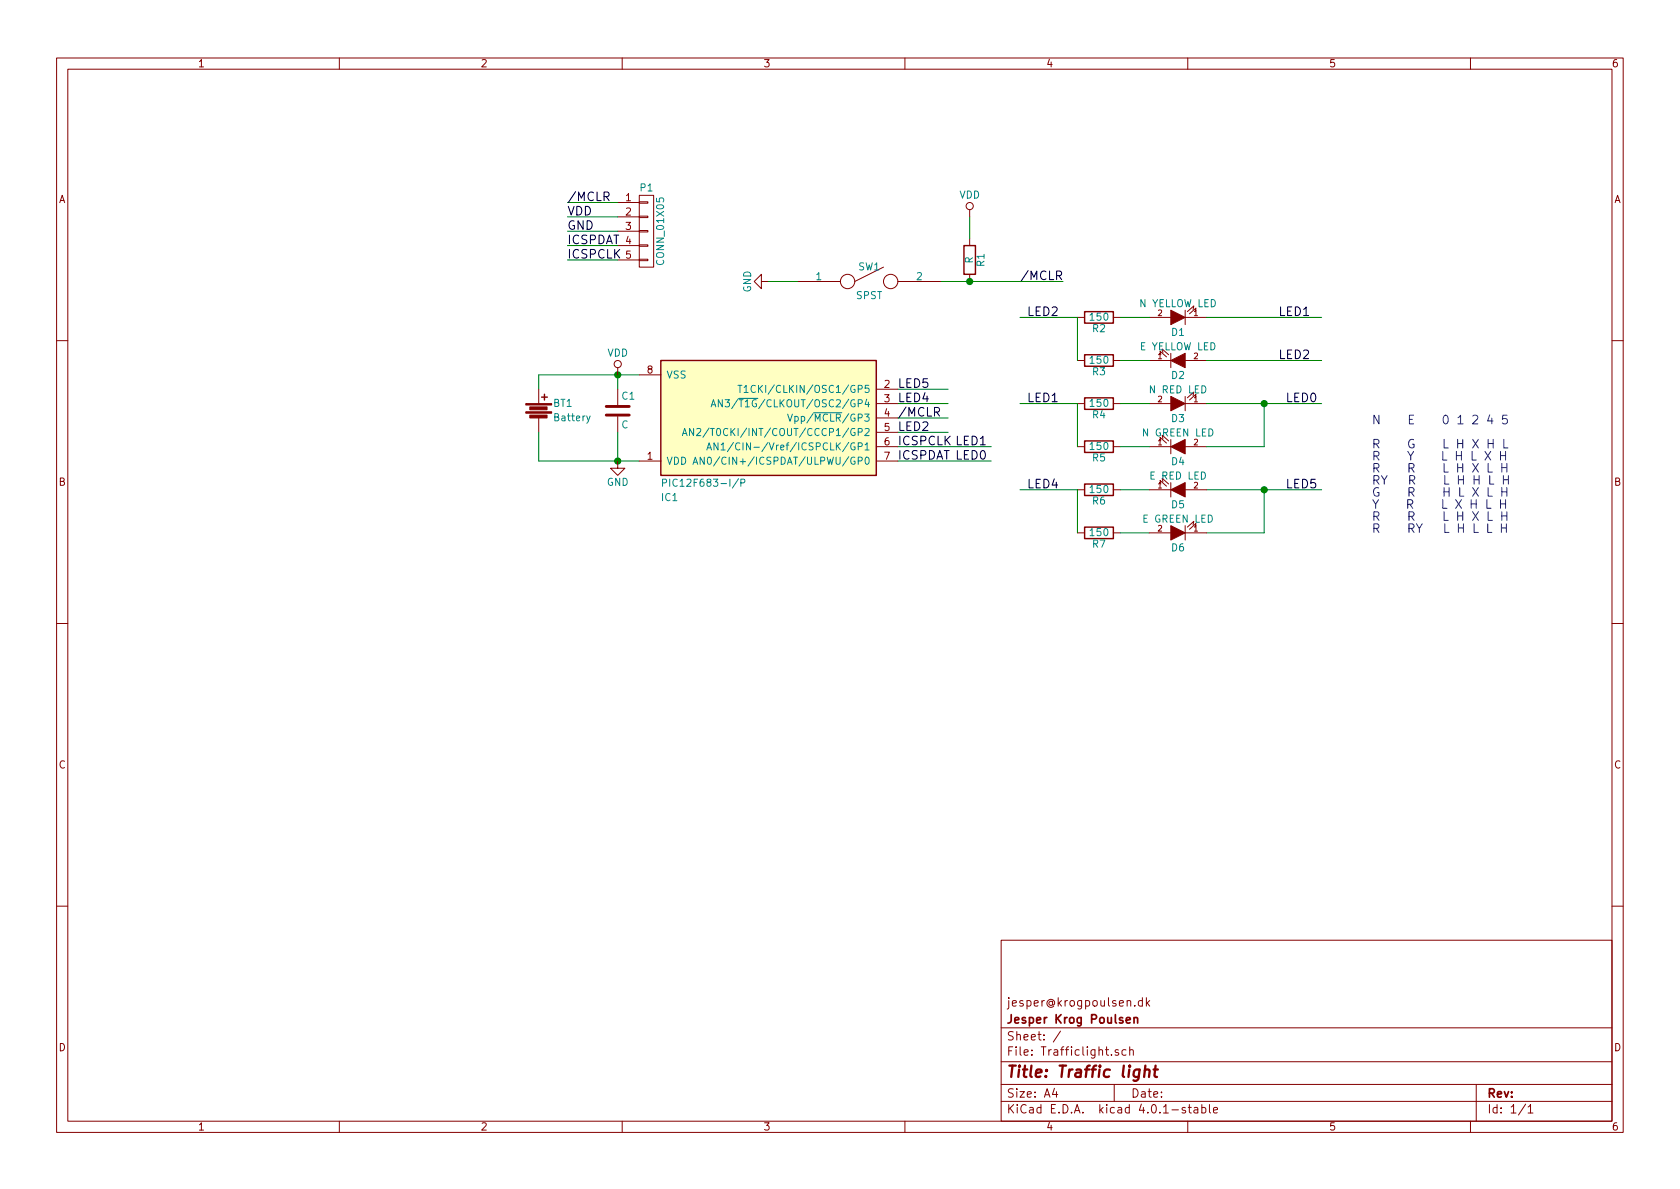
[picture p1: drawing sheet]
EESchema Schematic File Version 2
LIBS:power
LIBS:device
LIBS:transistors
LIBS:conn
LIBS:linear
LIBS:regul
LIBS:74xx
LIBS:cmos4000
LIBS:adc-dac
LIBS:memory
LIBS:xilinx
LIBS:microcontrollers
LIBS:dsp
LIBS:microchip
LIBS:analog_switches
LIBS:motorola
LIBS:texas
LIBS:intel
LIBS:audio
LIBS:interface
LIBS:digital-audio
LIBS:philips
LIBS:display
LIBS:cypress
LIBS:siliconi
LIBS:opto
LIBS:atmel
LIBS:contrib
LIBS:valves
LIBS:microchip_pic12mcu
LIBS:Trafficlight-cache
EELAYER 25 0
EELAYER END
$Descr A4 11693 8268
encoding utf-8
Sheet 1 1
Title "Traffic light"
Date ""
Rev ""
Comp "Jesper Krog Poulsen"
Comment1 "jesper@krogpoulsen.dk"
Comment2 ""
Comment3 ""
Comment4 ""
$EndDescr
$Comp
L PIC12F683-I/P IC1
U 1 1
P 5350 2900
F 0 "IC1" H 4600 3450 50  0000 L CNN
F 1 "PIC12F683-I/P" H 4600 3350 50  0000 L CNN
F 2 "" H 5350 2900 50  0000 C CNN
F 3 "" H 5350 2900 50  0000 C CNN
	1    5350 2900
	1    0    0    1   
$EndComp
$Comp
L Battery BT1
U 1 1
P 3750 2850
F 0 "BT1" H 3850 2900 50  0000 L CNN
F 1 "Battery" H 3850 2800 50  0000 L CNN
F 2 "" V 3750 2890 50  0000 C CNN
F 3 "" V 3750 2890 50  0000 C CNN
	1    3750 2850
	1    0    0    -1  
$EndComp
Wire Wire Line
	3750 2700 3750 2600
Wire Wire Line
	3750 2600 4300 2600
Wire Wire Line
	4300 2600 4450 2600
Wire Wire Line
	3750 3000 3750 3200
Wire Wire Line
	3750 3200 4300 3200
Wire Wire Line
	4300 3200 4450 3200
$Comp
L C C1
U 1 1
P 4300 2850
F 0 "C1" H 4325 2950 50  0000 L CNN
F 1 "C" H 4325 2750 50  0000 L CNN
F 2 "" H 4338 2700 50  0000 C CNN
F 3 "" H 4300 2850 50  0000 C CNN
	1    4300 2850
	1    0    0    -1  
$EndComp
Wire Wire Line
	4300 2700 4300 2600
Connection ~ 4300 2600
Wire Wire Line
	4300 3000 4300 3200
Connection ~ 4300 3200
$Comp
L CONN_01X05 P1
U 1 1
P 4500 1600
F 0 "P1" H 4500 1900 50  0000 C CNN
F 1 "CONN_01X05" V 4600 1600 50  0000 C CNN
F 2 "" H 4500 1600 50  0000 C CNN
F 3 "" H 4500 1600 50  0000 C CNN
	1    4500 1600
	1    0    0    -1  
$EndComp
$Comp
L R R1
U 1 1
P 6750 1800
F 0 "R1" V 6830 1800 50  0000 C CNN
F 1 "R" V 6750 1800 50  0000 C CNN
F 2 "" V 6680 1800 50  0000 C CNN
F 3 "" H 6750 1800 50  0000 C CNN
	1    6750 1800
	1    0    0    -1  
$EndComp
$Comp
L GND #PWR01
U 1 1
P 4300 3200
F 0 "#PWR01" H 4300 2950 50  0001 C CNN
F 1 "GND" H 4300 3050 50  0000 C CNN
F 2 "" H 4300 3200 50  0000 C CNN
F 3 "" H 4300 3200 50  0000 C CNN
	1    4300 3200
	1    0    0    -1  
$EndComp
$Comp
L VDD #PWR02
U 1 1
P 4300 2600
F 0 "#PWR02" H 4300 2450 50  0001 C CNN
F 1 "VDD" H 4300 2750 50  0000 C CNN
F 2 "" H 4300 2600 50  0000 C CNN
F 3 "" H 4300 2600 50  0000 C CNN
	1    4300 2600
	1    0    0    -1  
$EndComp
$Comp
L VDD #PWR03
U 1 1
P 6750 1500
F 0 "#PWR03" H 6750 1350 50  0001 C CNN
F 1 "VDD" H 6750 1650 50  0000 C CNN
F 2 "" H 6750 1500 50  0000 C CNN
F 3 "" H 6750 1500 50  0000 C CNN
	1    6750 1500
	1    0    0    -1  
$EndComp
Wire Wire Line
	6250 2900 6600 2900
$Comp
L SPST SW1
U 1 1
P 6050 1950
F 0 "SW1" H 6050 2050 50  0000 C CNN
F 1 "SPST" H 6050 1850 50  0000 C CNN
F 2 "" H 6050 1950 50  0000 C CNN
F 3 "" H 6050 1950 50  0000 C CNN
	1    6050 1950
	1    0    0    -1  
$EndComp
Wire Wire Line
	6550 1950 6750 1950
Wire Wire Line
	6750 1950 7400 1950
$Comp
L GND #PWR04
U 1 1
P 5350 1950
F 0 "#PWR04" H 5350 1700 50  0001 C CNN
F 1 "GND" H 5350 1800 50  0000 C CNN
F 2 "" H 5350 1950 50  0000 C CNN
F 3 "" H 5350 1950 50  0000 C CNN
	1    5350 1950
	0    1    1    0   
$EndComp
Wire Wire Line
	5350 1950 5550 1950
Wire Wire Line
	4300 1400 3950 1400
Wire Wire Line
	3950 1500 4300 1500
Wire Wire Line
	3950 1600 4300 1600
Wire Wire Line
	3950 1700 4300 1700
Wire Wire Line
	3950 1800 4300 1800
Text Label 3950 1500 0    60   ~ 0
VDD
Text Label 3950 1600 0    60   ~ 0
GND
Text Label 3950 1700 0    60   ~ 0
ICSPDAT
Text Label 3950 1800 0    60   ~ 0
ICSPCLK
Text Label 6250 3200 0    60   ~ 0
ICSPDAT
Text Label 6250 3100 0    60   ~ 0
ICSPCLK
Wire Wire Line
	6600 2700 6250 2700
Wire Wire Line
	6750 1650 6750 1500
Text Label 3950 1400 0    60   ~ 0
/MCLR
Text Label 6250 2900 0    60   ~ 0
/MCLR
Text Label 7100 1950 0    60   ~ 0
/MCLR
$Comp
L R R2
U 1 1
P 7650 2200
F 0 "R2" V 7730 2200 50  0000 C CNN
F 1 "150" V 7650 2200 50  0000 C CNN
F 2 "" V 7580 2200 50  0000 C CNN
F 3 "" H 7650 2200 50  0000 C CNN
	1    7650 2200
	0    1    1    0   
$EndComp
$Comp
L R R3
U 1 1
P 7650 2500
F 0 "R3" V 7730 2500 50  0000 C CNN
F 1 "150" V 7650 2500 50  0000 C CNN
F 2 "" V 7580 2500 50  0000 C CNN
F 3 "" H 7650 2500 50  0000 C CNN
	1    7650 2500
	0    1    1    0   
$EndComp
$Comp
L R R4
U 1 1
P 7650 2800
F 0 "R4" V 7730 2800 50  0000 C CNN
F 1 "150" V 7650 2800 50  0000 C CNN
F 2 "" V 7580 2800 50  0000 C CNN
F 3 "" H 7650 2800 50  0000 C CNN
	1    7650 2800
	0    1    1    0   
$EndComp
$Comp
L R R5
U 1 1
P 7650 3100
F 0 "R5" V 7730 3100 50  0000 C CNN
F 1 "150" V 7650 3100 50  0000 C CNN
F 2 "" V 7580 3100 50  0000 C CNN
F 3 "" H 7650 3100 50  0000 C CNN
	1    7650 3100
	0    1    1    0   
$EndComp
$Comp
L R R6
U 1 1
P 7650 3400
F 0 "R6" V 7730 3400 50  0000 C CNN
F 1 "150" V 7650 3400 50  0000 C CNN
F 2 "" V 7580 3400 50  0000 C CNN
F 3 "" H 7650 3400 50  0000 C CNN
	1    7650 3400
	0    1    1    0   
$EndComp
$Comp
L R R7
U 1 1
P 7650 3700
F 0 "R7" V 7730 3700 50  0000 C CNN
F 1 "150" V 7650 3700 50  0000 C CNN
F 2 "" V 7580 3700 50  0000 C CNN
F 3 "" H 7650 3700 50  0000 C CNN
	1    7650 3700
	0    1    1    0   
$EndComp
Wire Wire Line
	7500 2200 7500 2500
Wire Wire Line
	7100 2200 7500 2200
Wire Wire Line
	7500 3100 7500 2800
Wire Wire Line
	7500 2800 7100 2800
Wire Wire Line
	7500 3700 7500 3400
Wire Wire Line
	7500 3400 7100 3400
$Comp
L LED D1
U 1 1
P 8200 2200
F 0 "D1" H 8200 2300 50  0000 C CNN
F 1 "N YELLOW LED" H 8200 2100 50  0000 C CNN
F 2 "" H 8200 2200 50  0000 C CNN
F 3 "" H 8200 2200 50  0000 C CNN
	1    8200 2200
	-1   0    0    1   
$EndComp
$Comp
L LED D2
U 1 1
P 8200 2500
F 0 "D2" H 8200 2600 50  0000 C CNN
F 1 "E YELLOW LED" H 8200 2400 50  0000 C CNN
F 2 "" H 8200 2500 50  0000 C CNN
F 3 "" H 8200 2500 50  0000 C CNN
	1    8200 2500
	1    0    0    1   
$EndComp
$Comp
L LED D3
U 1 1
P 8200 2800
F 0 "D3" H 8200 2900 50  0000 C CNN
F 1 "N RED LED" H 8200 2700 50  0000 C CNN
F 2 "" H 8200 2800 50  0000 C CNN
F 3 "" H 8200 2800 50  0000 C CNN
	1    8200 2800
	-1   0    0    1   
$EndComp
$Comp
L LED D4
U 1 1
P 8200 3100
F 0 "D4" H 8200 3200 50  0000 C CNN
F 1 "N GREEN LED" H 8200 3000 50  0000 C CNN
F 2 "" H 8200 3100 50  0000 C CNN
F 3 "" H 8200 3100 50  0000 C CNN
	1    8200 3100
	1    0    0    1   
$EndComp
$Comp
L LED D5
U 1 1
P 8200 3400
F 0 "D5" H 8200 3500 50  0000 C CNN
F 1 "E RED LED" H 8200 3300 50  0000 C CNN
F 2 "" H 8200 3400 50  0000 C CNN
F 3 "" H 8200 3400 50  0000 C CNN
	1    8200 3400
	1    0    0    1   
$EndComp
$Comp
L LED D6
U 1 1
P 8200 3700
F 0 "D6" H 8200 3800 50  0000 C CNN
F 1 "E GREEN LED" H 8200 3600 50  0000 C CNN
F 2 "" H 8200 3700 50  0000 C CNN
F 3 "" H 8200 3700 50  0000 C CNN
	1    8200 3700
	-1   0    0    1   
$EndComp
Wire Wire Line
	6250 2800 6600 2800
Wire Wire Line
	6250 3000 6600 3000
Wire Wire Line
	6250 3100 6900 3100
Wire Wire Line
	6250 3200 6900 3200
Text Label 6250 3000 0    60   ~ 0
LED2
Text Label 6250 2800 0    60   ~ 0
LED4
Text Label 6650 3100 0    60   ~ 0
LED1
Text Label 7150 2200 0    60   ~ 0
LED2
Text Label 7150 3400 0    60   ~ 0
LED4
Text Label 7150 2800 0    60   ~ 0
LED1
Connection ~ 6750 1950
Text Label 6250 2700 0    60   ~ 0
LED5
Text Label 6650 3200 0    60   ~ 0
LED0
Wire Wire Line
	7800 2200 8000 2200
Wire Wire Line
	7800 2500 8000 2500
Wire Wire Line
	7800 2800 8000 2800
Wire Wire Line
	7800 3100 8000 3100
Wire Wire Line
	7800 3400 8000 3400
Wire Wire Line
	7800 3700 8000 3700
Wire Wire Line
	8400 2200 9200 2200
Wire Wire Line
	8400 2500 9200 2500
Text Notes 9550 3700 0    60   ~ 0
N    E    0	1	2	4	5\n\nR    G    L	H	X	H	L\nR    Y    L	H	L	X	H\nR    R    L	H	X	L	H\nRY   R    L	H	H	L	H\nG    R    H	L	X	L	H\nY    R    L	X	H	L	H\nR    R    L	H	X	L	H\nR    RY   L	H	L	L	H\n
Wire Wire Line
	8400 2800 8800 2800
Wire Wire Line
	8800 2800 9200 2800
Wire Wire Line
	8400 3100 8800 3100
Wire Wire Line
	8400 3400 8800 3400
Wire Wire Line
	8800 3400 9200 3400
Wire Wire Line
	8400 3700 8800 3700
Text Label 8950 3400 0    60   ~ 0
LED5
Text Label 8950 2800 0    60   ~ 0
LED0
Wire Wire Line
	8800 3700 8800 3400
Connection ~ 8800 3400
Wire Wire Line
	8800 3100 8800 2800
Connection ~ 8800 2800
Text Label 8900 2200 0    60   ~ 0
LED1
Text Label 8900 2500 0    60   ~ 0
LED2
$EndSCHEMATC
